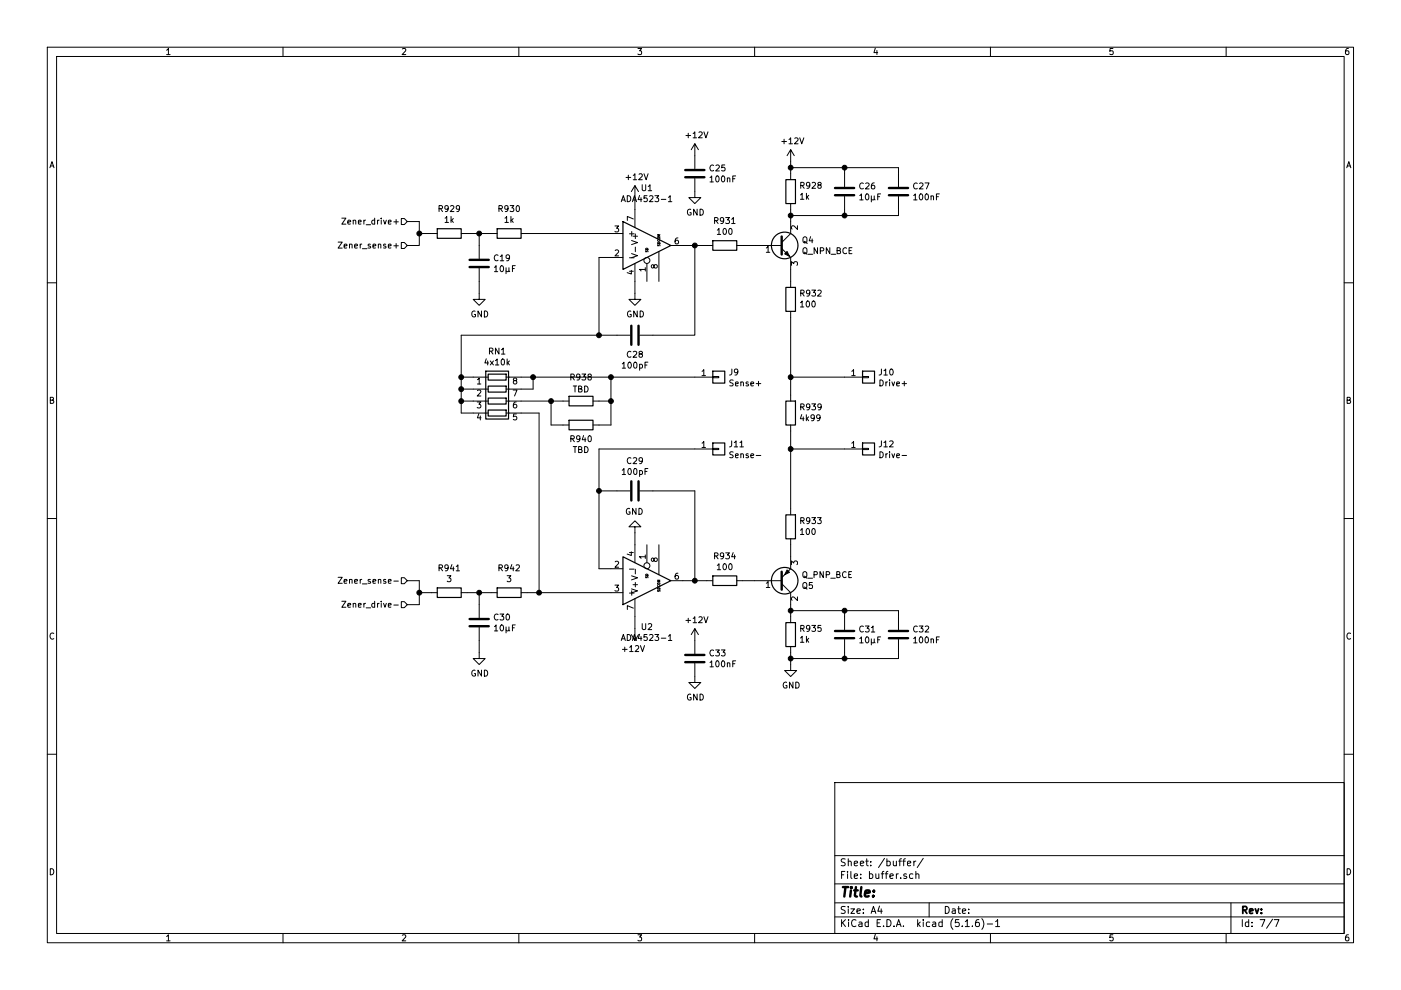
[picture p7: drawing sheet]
EESchema Schematic File Version 4
EELAYER 30 0
EELAYER END
$Descr A4 11693 8268
encoding utf-8
Sheet 7 7
Title ""
Date ""
Rev ""
Comp ""
Comment1 ""
Comment2 ""
Comment3 ""
Comment4 ""
$EndDescr
$Comp
L my_lib:ADA4523-1 U?
U 1 1
P 5350 2050
AR Path="/5FC76A3D" Ref="U?"  Part="1" 
AR Path="/5FC71F29/5FC76A3D" Ref="U1"  Part="1" 
F 0 "U1" H 5400 2531 50  0000 C CNN
F 1 "ADA4523-1" H 5400 2440 50  0000 C CNN
F 2 "Package_SO:SOIC-8_3.9x4.9mm_P1.27mm" H 5500 2325 50  0001 C CNN
F 3 "https://www.mouser.de/datasheet/2/609/ada4523-1-1852886.pdf" H 5500 2325 50  0001 C CNN
	1    5350 2050
	1    0    0    -1  
$EndComp
$Comp
L my_lib:ADA4523-1 U?
U 1 1
P 5350 4850
AR Path="/5FC76A43" Ref="U?"  Part="1" 
AR Path="/5FC71F29/5FC76A43" Ref="U2"  Part="1" 
F 0 "U2" H 5400 5239 50  0000 C CNN
F 1 "ADA4523-1" H 5400 5330 50  0000 C CNN
F 2 "Package_SO:SOIC-8_3.9x4.9mm_P1.27mm" H 5500 5125 50  0001 C CNN
F 3 "https://www.mouser.de/datasheet/2/609/ada4523-1-1852886.pdf" H 5500 5125 50  0001 C CNN
	1    5350 4850
	1    0    0    1   
$EndComp
$Comp
L Device:R_Pack04 RN1
U 1 1
P 4150 3350
F 0 "RN1" V 3733 3350 50  0000 C CNN
F 1 "4x10k" V 3824 3350 50  0000 C CNN
F 2 "Package_SO:MSOP-8-1EP_3x3mm_P0.65mm_EP1.68x1.88mm" V 4425 3350 50  0001 C CNN
F 3 "https://www.analog.com/media/en/technical-documentation/data-sheets/5400fc.pdf" H 4150 3350 50  0001 C CNN
	1    4150 3350
	0    1    1    0   
$EndComp
Wire Wire Line
	3950 3150 3850 3150
Wire Wire Line
	3850 3150 3850 3250
Wire Wire Line
	3850 3250 3950 3250
Wire Wire Line
	4450 3150 4450 3250
Wire Wire Line
	4450 3250 4350 3250
Text HLabel 3400 4850 0    50   Input ~ 0
Zener_sense-
Text HLabel 3400 5050 0    50   Input ~ 0
Zener_drive-
$Comp
L Device:R R?
U 1 1
P 3750 1950
AR Path="/5FA5B641/5FB20876" Ref="R?"  Part="1" 
AR Path="/5FC71F29/5FB20876" Ref="R929"  Part="1" 
F 0 "R929" V 3543 1950 50  0000 C CNN
F 1 "1k" V 3634 1950 50  0000 C CNN
F 2 "Resistor_SMD:R_0805_2012Metric" V 3680 1950 50  0001 C CNN
F 3 "~" H 3750 1950 50  0001 C CNN
	1    3750 1950
	0    1    1    0   
$EndComp
$Comp
L Device:C C19
U 1 1
P 4000 2200
F 0 "C19" H 4115 2246 50  0000 L CNN
F 1 "10µF" H 4115 2155 50  0000 L CNN
F 2 "Capacitor_SMD:C_0805_2012Metric" H 4038 2050 50  0001 C CNN
F 3 "~" H 4000 2200 50  0001 C CNN
	1    4000 2200
	1    0    0    -1  
$EndComp
Wire Wire Line
	3900 1950 4000 1950
Wire Wire Line
	4000 1950 4000 2050
$Comp
L power:GND #PWR0130
U 1 1
P 4000 2450
F 0 "#PWR0130" H 4000 2200 50  0001 C CNN
F 1 "GND" H 4005 2277 50  0000 C CNN
F 2 "" H 4000 2450 50  0001 C CNN
F 3 "" H 4000 2450 50  0001 C CNN
	1    4000 2450
	1    0    0    -1  
$EndComp
Wire Wire Line
	4000 2350 4000 2450
$Comp
L Device:R R?
U 1 1
P 4250 1950
AR Path="/5FA5B641/5FB22E9E" Ref="R?"  Part="1" 
AR Path="/5FC71F29/5FB22E9E" Ref="R930"  Part="1" 
F 0 "R930" V 4043 1950 50  0000 C CNN
F 1 "1k" V 4134 1950 50  0000 C CNN
F 2 "Resistor_SMD:R_0805_2012Metric" V 4180 1950 50  0001 C CNN
F 3 "~" H 4250 1950 50  0001 C CNN
	1    4250 1950
	0    1    1    0   
$EndComp
Wire Wire Line
	4000 1950 4100 1950
Connection ~ 4000 1950
Wire Wire Line
	3600 1950 3500 1950
Wire Wire Line
	3500 1950 3500 1850
Text HLabel 3400 1850 0    50   Input ~ 0
Zener_drive+
Text HLabel 3400 2050 0    50   Input ~ 0
Zener_sense+
Wire Wire Line
	3500 1850 3400 1850
Wire Wire Line
	3400 2050 3500 2050
Wire Wire Line
	3500 2050 3500 1950
Connection ~ 3500 1950
$Comp
L Device:R R?
U 1 1
P 6050 2050
AR Path="/5FA5B641/5FB24EEE" Ref="R?"  Part="1" 
AR Path="/5FC71F29/5FB24EEE" Ref="R931"  Part="1" 
F 0 "R931" V 5843 2050 50  0000 C CNN
F 1 "100" V 5934 2050 50  0000 C CNN
F 2 "Resistor_SMD:R_0805_2012Metric" V 5980 2050 50  0001 C CNN
F 3 "~" H 6050 2050 50  0001 C CNN
	1    6050 2050
	0    1    1    0   
$EndComp
$Comp
L Device:Q_NPN_BCE Q4
U 1 1
P 6500 2050
F 0 "Q4" H 6691 2096 50  0000 L CNN
F 1 "Q_NPN_BCE" H 6691 2005 50  0000 L CNN
F 2 "Package_TO_SOT_SMD:SOT-223-3_TabPin2" H 6700 2150 50  0001 C CNN
F 3 "https://www.mouser.de/datasheet/2/115/FZT651Q-1524954.pdf" H 6500 2050 50  0001 C CNN
	1    6500 2050
	1    0    0    -1  
$EndComp
Wire Wire Line
	6300 2050 6200 2050
$Comp
L Device:Q_PNP_BCE Q5
U 1 1
P 6500 4850
F 0 "Q5" H 6690 4896 50  0000 L CNN
F 1 "Q_PNP_BCE" H 6690 4805 50  0000 L CNN
F 2 "Package_TO_SOT_SMD:SOT-223-3_TabPin2" H 6700 4950 50  0001 C CNN
F 3 "https://www.mouser.de/datasheet/2/115/FZT751Q-1532260.pdf" H 6500 4850 50  0001 C CNN
	1    6500 4850
	1    0    0    1   
$EndComp
$Comp
L Device:R R?
U 1 1
P 6050 4850
AR Path="/5FA5B641/5FB281AD" Ref="R?"  Part="1" 
AR Path="/5FC71F29/5FB281AD" Ref="R934"  Part="1" 
F 0 "R934" V 5843 4850 50  0000 C CNN
F 1 "100" V 5934 4850 50  0000 C CNN
F 2 "Resistor_SMD:R_0805_2012Metric" V 5980 4850 50  0001 C CNN
F 3 "~" H 6050 4850 50  0001 C CNN
	1    6050 4850
	0    1    1    0   
$EndComp
Wire Wire Line
	6200 4850 6300 4850
$Comp
L Device:R R?
U 1 1
P 6600 1600
AR Path="/5FA5B641/5FB2C1EF" Ref="R?"  Part="1" 
AR Path="/5FC71F29/5FB2C1EF" Ref="R928"  Part="1" 
F 0 "R928" H 6530 1554 50  0000 R CNN
F 1 "1k" H 6530 1645 50  0000 R CNN
F 2 "Resistor_SMD:R_0805_2012Metric" V 6530 1600 50  0001 C CNN
F 3 "~" H 6600 1600 50  0001 C CNN
	1    6600 1600
	-1   0    0    1   
$EndComp
Wire Wire Line
	6600 1750 6600 1800
$Comp
L Device:R R?
U 1 1
P 6600 2500
AR Path="/5FA5B641/5FB2CBB8" Ref="R?"  Part="1" 
AR Path="/5FC71F29/5FB2CBB8" Ref="R932"  Part="1" 
F 0 "R932" H 6530 2454 50  0000 R CNN
F 1 "100" H 6530 2545 50  0000 R CNN
F 2 "Resistor_SMD:R_0805_2012Metric" V 6530 2500 50  0001 C CNN
F 3 "~" H 6600 2500 50  0001 C CNN
	1    6600 2500
	-1   0    0    1   
$EndComp
$Comp
L Device:R R?
U 1 1
P 6600 4400
AR Path="/5FA5B641/5FB2D18E" Ref="R?"  Part="1" 
AR Path="/5FC71F29/5FB2D18E" Ref="R933"  Part="1" 
F 0 "R933" H 6530 4354 50  0000 R CNN
F 1 "100" H 6530 4445 50  0000 R CNN
F 2 "Resistor_SMD:R_0805_2012Metric" V 6530 4400 50  0001 C CNN
F 3 "~" H 6600 4400 50  0001 C CNN
	1    6600 4400
	-1   0    0    1   
$EndComp
$Comp
L Device:R R?
U 1 1
P 6600 5300
AR Path="/5FA5B641/5FB2D842" Ref="R?"  Part="1" 
AR Path="/5FC71F29/5FB2D842" Ref="R935"  Part="1" 
F 0 "R935" H 6530 5254 50  0000 R CNN
F 1 "1k" H 6530 5345 50  0000 R CNN
F 2 "Resistor_SMD:R_0805_2012Metric" V 6530 5300 50  0001 C CNN
F 3 "~" H 6600 5300 50  0001 C CNN
	1    6600 5300
	-1   0    0    1   
$EndComp
Wire Wire Line
	6600 2650 6600 3150
Wire Wire Line
	6600 3150 7050 3150
Wire Wire Line
	6600 4250 6600 3750
Wire Wire Line
	6600 3750 7050 3750
Wire Wire Line
	6600 4550 6600 4650
Wire Wire Line
	6600 5050 6600 5100
Wire Wire Line
	6600 2350 6600 2250
$Comp
L Device:R R?
U 1 1
P 6600 3450
AR Path="/5FA5B641/5FD5E026" Ref="R?"  Part="1" 
AR Path="/5FC71F29/5FD5E026" Ref="R939"  Part="1" 
F 0 "R939" H 6530 3404 50  0000 R CNN
F 1 "4k99" H 6530 3495 50  0000 R CNN
F 2 "Resistor_SMD:R_0805_2012Metric" V 6530 3450 50  0001 C CNN
F 3 "~" H 6600 3450 50  0001 C CNN
	1    6600 3450
	-1   0    0    1   
$EndComp
Connection ~ 6600 3150
Connection ~ 6600 3750
$Comp
L power:+12V #PWR?
U 1 1
P 6600 1350
AR Path="/5FA5B641/5FD630B7" Ref="#PWR?"  Part="1" 
AR Path="/5FC71F29/5FD630B7" Ref="#PWR0133"  Part="1" 
F 0 "#PWR0133" H 6600 1200 50  0001 C CNN
F 1 "+12V" H 6615 1523 50  0000 C CNN
F 2 "" H 6600 1350 50  0001 C CNN
F 3 "" H 6600 1350 50  0001 C CNN
	1    6600 1350
	1    0    0    -1  
$EndComp
Wire Wire Line
	6600 1450 6600 1400
$Comp
L power:GND #PWR0134
U 1 1
P 6600 5550
F 0 "#PWR0134" H 6600 5300 50  0001 C CNN
F 1 "GND" H 6605 5377 50  0000 C CNN
F 2 "" H 6600 5550 50  0001 C CNN
F 3 "" H 6600 5550 50  0001 C CNN
	1    6600 5550
	1    0    0    -1  
$EndComp
Wire Wire Line
	6600 5550 6600 5500
$Comp
L Device:C C26
U 1 1
P 7050 1600
F 0 "C26" H 7165 1646 50  0000 L CNN
F 1 "10µF" H 7165 1555 50  0000 L CNN
F 2 "Capacitor_SMD:C_0805_2012Metric" H 7088 1450 50  0001 C CNN
F 3 "~" H 7050 1600 50  0001 C CNN
	1    7050 1600
	1    0    0    -1  
$EndComp
$Comp
L Device:C C27
U 1 1
P 7500 1600
F 0 "C27" H 7615 1646 50  0000 L CNN
F 1 "100nF" H 7615 1555 50  0000 L CNN
F 2 "Capacitor_SMD:C_0805_2012Metric" H 7538 1450 50  0001 C CNN
F 3 "~" H 7500 1600 50  0001 C CNN
	1    7500 1600
	1    0    0    -1  
$EndComp
$Comp
L Device:C C31
U 1 1
P 7050 5300
F 0 "C31" H 7165 5346 50  0000 L CNN
F 1 "10µF" H 7165 5255 50  0000 L CNN
F 2 "Capacitor_SMD:C_0805_2012Metric" H 7088 5150 50  0001 C CNN
F 3 "~" H 7050 5300 50  0001 C CNN
	1    7050 5300
	1    0    0    -1  
$EndComp
$Comp
L Device:C C32
U 1 1
P 7500 5300
F 0 "C32" H 7615 5346 50  0000 L CNN
F 1 "100nF" H 7615 5255 50  0000 L CNN
F 2 "Capacitor_SMD:C_0805_2012Metric" H 7538 5150 50  0001 C CNN
F 3 "~" H 7500 5300 50  0001 C CNN
	1    7500 5300
	1    0    0    -1  
$EndComp
Wire Wire Line
	7050 5150 7050 5100
Wire Wire Line
	7050 5100 6600 5100
Connection ~ 6600 5100
Wire Wire Line
	6600 5100 6600 5150
Wire Wire Line
	7050 5450 7050 5500
Wire Wire Line
	7050 5500 6600 5500
Connection ~ 6600 5500
Wire Wire Line
	6600 5500 6600 5450
Wire Wire Line
	7050 5100 7500 5100
Wire Wire Line
	7500 5100 7500 5150
Connection ~ 7050 5100
Wire Wire Line
	7500 5450 7500 5500
Wire Wire Line
	7500 5500 7050 5500
Connection ~ 7050 5500
Wire Wire Line
	7050 1750 7050 1800
Wire Wire Line
	7050 1800 6600 1800
Connection ~ 6600 1800
Wire Wire Line
	6600 1800 6600 1850
Wire Wire Line
	7050 1450 7050 1400
Wire Wire Line
	7050 1400 6600 1400
Connection ~ 6600 1400
Wire Wire Line
	6600 1400 6600 1350
Wire Wire Line
	7500 1450 7500 1400
Wire Wire Line
	7500 1400 7050 1400
Connection ~ 7050 1400
Wire Wire Line
	7500 1750 7500 1800
Wire Wire Line
	7500 1800 7050 1800
Connection ~ 7050 1800
Wire Wire Line
	5700 2050 5800 2050
Wire Wire Line
	5700 4850 5800 4850
$Comp
L Device:C C28
U 1 1
P 5300 2800
F 0 "C28" V 5460 2800 50  0000 C CNN
F 1 "100pF" V 5551 2800 50  0000 C CNN
F 2 "Capacitor_SMD:C_0805_2012Metric" H 5338 2650 50  0001 C CNN
F 3 "~" H 5300 2800 50  0001 C CNN
	1    5300 2800
	0    1    1    0   
$EndComp
Wire Wire Line
	5450 2800 5800 2800
Wire Wire Line
	5800 2800 5800 2050
Connection ~ 5800 2050
Wire Wire Line
	5800 2050 5900 2050
Wire Wire Line
	5150 2800 5000 2800
Wire Wire Line
	5000 2800 5000 2150
Wire Wire Line
	5000 2150 5100 2150
$Comp
L power:+12V #PWR?
U 1 1
P 5300 1650
AR Path="/5FA5B641/5FD74EA5" Ref="#PWR?"  Part="1" 
AR Path="/5FC71F29/5FD74EA5" Ref="#PWR0135"  Part="1" 
F 0 "#PWR0135" H 5300 1500 50  0001 C CNN
F 1 "+12V" H 5315 1823 50  0000 C CNN
F 2 "" H 5300 1650 50  0001 C CNN
F 3 "" H 5300 1650 50  0001 C CNN
	1    5300 1650
	1    0    0    -1  
$EndComp
Wire Wire Line
	5300 1750 5300 1650
$Comp
L power:GND #PWR0136
U 1 1
P 5300 2450
F 0 "#PWR0136" H 5300 2200 50  0001 C CNN
F 1 "GND" H 5305 2277 50  0000 C CNN
F 2 "" H 5300 2450 50  0001 C CNN
F 3 "" H 5300 2450 50  0001 C CNN
	1    5300 2450
	1    0    0    -1  
$EndComp
Wire Wire Line
	5300 2450 5300 2350
Wire Wire Line
	3850 3250 3850 3350
Wire Wire Line
	3850 3350 3950 3350
Connection ~ 3850 3250
Wire Wire Line
	3850 3350 3850 3450
Wire Wire Line
	3850 3450 3950 3450
Connection ~ 3850 3350
Wire Wire Line
	4350 3150 4450 3150
$Comp
L Connector_Generic:Conn_01x01 J?
U 1 1
P 7250 3750
AR Path="/5FA5B641/5FD9B1C7" Ref="J?"  Part="1" 
AR Path="/5FC71F29/5FD9B1C7" Ref="J12"  Part="1" 
F 0 "J12" H 7330 3792 50  0000 L CNN
F 1 "Drive-" H 7330 3701 50  0000 L CNN
F 2 "Connector_Wire:SolderWirePad_1x01_Drill0.8mm" H 7250 3750 50  0001 C CNN
F 3 "~" H 7250 3750 50  0001 C CNN
	1    7250 3750
	1    0    0    -1  
$EndComp
$Comp
L Connector_Generic:Conn_01x01 J?
U 1 1
P 7250 3150
AR Path="/5FA5B641/5FD9C7DB" Ref="J?"  Part="1" 
AR Path="/5FC71F29/5FD9C7DB" Ref="J10"  Part="1" 
F 0 "J10" H 7330 3192 50  0000 L CNN
F 1 "Drive+" H 7330 3101 50  0000 L CNN
F 2 "Connector_Wire:SolderWirePad_1x01_Drill0.8mm" H 7250 3150 50  0001 C CNN
F 3 "~" H 7250 3150 50  0001 C CNN
	1    7250 3150
	1    0    0    -1  
$EndComp
$Comp
L Device:C C29
U 1 1
P 5300 4100
F 0 "C29" V 5048 4100 50  0000 C CNN
F 1 "100pF" V 5139 4100 50  0000 C CNN
F 2 "Capacitor_SMD:C_0805_2012Metric" H 5338 3950 50  0001 C CNN
F 3 "~" H 5300 4100 50  0001 C CNN
	1    5300 4100
	0    1    1    0   
$EndComp
Wire Wire Line
	5450 4100 5800 4100
Wire Wire Line
	5800 4100 5800 4850
Connection ~ 5800 4850
Wire Wire Line
	5800 4850 5900 4850
Wire Wire Line
	5150 4100 5000 4100
$Comp
L power:+12V #PWR?
U 1 1
P 5300 5250
AR Path="/5FA5B641/5FDAD9F2" Ref="#PWR?"  Part="1" 
AR Path="/5FC71F29/5FDAD9F2" Ref="#PWR0137"  Part="1" 
F 0 "#PWR0137" H 5300 5100 50  0001 C CNN
F 1 "+12V" H 5315 5423 50  0000 C CNN
F 2 "" H 5300 5250 50  0001 C CNN
F 3 "" H 5300 5250 50  0001 C CNN
	1    5300 5250
	-1   0    0    1   
$EndComp
Wire Wire Line
	5300 5150 5300 5250
$Comp
L power:GND #PWR0138
U 1 1
P 5300 4450
F 0 "#PWR0138" H 5300 4200 50  0001 C CNN
F 1 "GND" H 5305 4277 50  0000 C CNN
F 2 "" H 5300 4450 50  0001 C CNN
F 3 "" H 5300 4450 50  0001 C CNN
	1    5300 4450
	-1   0    0    1   
$EndComp
Wire Wire Line
	5300 4450 5300 4550
Wire Wire Line
	4500 4950 5100 4950
Wire Wire Line
	5000 4100 5000 4750
Wire Wire Line
	5000 4750 5100 4750
Wire Wire Line
	5000 4100 5000 3750
Wire Wire Line
	5000 3750 5800 3750
Connection ~ 5000 4100
Wire Wire Line
	3850 3150 3850 2800
Wire Wire Line
	3850 2800 5000 2800
Connection ~ 5000 2800
Wire Wire Line
	6600 3150 6600 3300
Wire Wire Line
	6600 3600 6600 3750
Connection ~ 3850 3150
Wire Wire Line
	4350 3450 4500 3450
Wire Wire Line
	4500 3450 4500 4950
$Comp
L Connector_Generic:Conn_01x01 J?
U 1 1
P 6000 3150
AR Path="/5FA5B641/5FDF108F" Ref="J?"  Part="1" 
AR Path="/5FC71F29/5FDF108F" Ref="J9"  Part="1" 
F 0 "J9" H 6080 3192 50  0000 L CNN
F 1 "Sense+" H 6080 3101 50  0000 L CNN
F 2 "Connector_Wire:SolderWirePad_1x01_Drill0.8mm" H 6000 3150 50  0001 C CNN
F 3 "~" H 6000 3150 50  0001 C CNN
	1    6000 3150
	1    0    0    -1  
$EndComp
$Comp
L Connector_Generic:Conn_01x01 J?
U 1 1
P 6000 3750
AR Path="/5FA5B641/5FDF17A0" Ref="J?"  Part="1" 
AR Path="/5FC71F29/5FDF17A0" Ref="J11"  Part="1" 
F 0 "J11" H 6080 3792 50  0000 L CNN
F 1 "Sense-" H 6080 3701 50  0000 L CNN
F 2 "Connector_Wire:SolderWirePad_1x01_Drill0.8mm" H 6000 3750 50  0001 C CNN
F 3 "~" H 6000 3750 50  0001 C CNN
	1    6000 3750
	1    0    0    -1  
$EndComp
$Comp
L Device:R R?
U 1 1
P 3750 4950
AR Path="/5FA5B641/5FDF7233" Ref="R?"  Part="1" 
AR Path="/5FC71F29/5FDF7233" Ref="R941"  Part="1" 
F 0 "R941" V 3543 4950 50  0000 C CNN
F 1 "3" V 3634 4950 50  0000 C CNN
F 2 "Resistor_SMD:R_0805_2012Metric" V 3680 4950 50  0001 C CNN
F 3 "~" H 3750 4950 50  0001 C CNN
	1    3750 4950
	0    1    1    0   
$EndComp
$Comp
L Device:C C30
U 1 1
P 4000 5200
F 0 "C30" H 4115 5246 50  0000 L CNN
F 1 "10µF" H 4115 5155 50  0000 L CNN
F 2 "Capacitor_SMD:C_0805_2012Metric" H 4038 5050 50  0001 C CNN
F 3 "~" H 4000 5200 50  0001 C CNN
	1    4000 5200
	1    0    0    -1  
$EndComp
Wire Wire Line
	3900 4950 4000 4950
Wire Wire Line
	4000 4950 4000 5050
$Comp
L power:GND #PWR0139
U 1 1
P 4000 5450
F 0 "#PWR0139" H 4000 5200 50  0001 C CNN
F 1 "GND" H 4005 5277 50  0000 C CNN
F 2 "" H 4000 5450 50  0001 C CNN
F 3 "" H 4000 5450 50  0001 C CNN
	1    4000 5450
	1    0    0    -1  
$EndComp
Wire Wire Line
	4000 5350 4000 5450
$Comp
L Device:R R?
U 1 1
P 4250 4950
AR Path="/5FA5B641/5FDF7248" Ref="R?"  Part="1" 
AR Path="/5FC71F29/5FDF7248" Ref="R942"  Part="1" 
F 0 "R942" V 4043 4950 50  0000 C CNN
F 1 "3" V 4134 4950 50  0000 C CNN
F 2 "Resistor_SMD:R_0805_2012Metric" V 4180 4950 50  0001 C CNN
F 3 "~" H 4250 4950 50  0001 C CNN
	1    4250 4950
	0    1    1    0   
$EndComp
Wire Wire Line
	4000 4950 4100 4950
Connection ~ 4000 4950
Wire Wire Line
	3600 4950 3500 4950
Wire Wire Line
	3500 4950 3500 4850
Wire Wire Line
	3500 4850 3400 4850
Wire Wire Line
	3500 4950 3500 5050
Wire Wire Line
	3500 5050 3400 5050
Connection ~ 3500 4950
Wire Wire Line
	4400 4950 4500 4950
Connection ~ 4500 4950
$Comp
L Device:C C25
U 1 1
P 5800 1450
F 0 "C25" H 5915 1496 50  0000 L CNN
F 1 "100nF" H 5915 1405 50  0000 L CNN
F 2 "Capacitor_SMD:C_0805_2012Metric" H 5838 1300 50  0001 C CNN
F 3 "~" H 5800 1450 50  0001 C CNN
	1    5800 1450
	1    0    0    -1  
$EndComp
$Comp
L power:GND #PWR0140
U 1 1
P 5800 1600
F 0 "#PWR0140" H 5800 1350 50  0001 C CNN
F 1 "GND" H 5805 1427 50  0000 C CNN
F 2 "" H 5800 1600 50  0001 C CNN
F 3 "" H 5800 1600 50  0001 C CNN
	1    5800 1600
	1    0    0    -1  
$EndComp
$Comp
L power:+12V #PWR?
U 1 1
P 5800 1300
AR Path="/5FA5B641/5FE17850" Ref="#PWR?"  Part="1" 
AR Path="/5FC71F29/5FE17850" Ref="#PWR0141"  Part="1" 
F 0 "#PWR0141" H 5800 1150 50  0001 C CNN
F 1 "+12V" H 5815 1473 50  0000 C CNN
F 2 "" H 5800 1300 50  0001 C CNN
F 3 "" H 5800 1300 50  0001 C CNN
	1    5800 1300
	1    0    0    -1  
$EndComp
$Comp
L Device:C C33
U 1 1
P 5800 5500
F 0 "C33" H 5915 5546 50  0000 L CNN
F 1 "100nF" H 5915 5455 50  0000 L CNN
F 2 "Capacitor_SMD:C_0805_2012Metric" H 5838 5350 50  0001 C CNN
F 3 "~" H 5800 5500 50  0001 C CNN
	1    5800 5500
	1    0    0    -1  
$EndComp
$Comp
L power:GND #PWR0142
U 1 1
P 5800 5650
F 0 "#PWR0142" H 5800 5400 50  0001 C CNN
F 1 "GND" H 5805 5477 50  0000 C CNN
F 2 "" H 5800 5650 50  0001 C CNN
F 3 "" H 5800 5650 50  0001 C CNN
	1    5800 5650
	1    0    0    -1  
$EndComp
$Comp
L power:+12V #PWR?
U 1 1
P 5800 5350
AR Path="/5FA5B641/5FE186DF" Ref="#PWR?"  Part="1" 
AR Path="/5FC71F29/5FE186DF" Ref="#PWR0143"  Part="1" 
F 0 "#PWR0143" H 5800 5200 50  0001 C CNN
F 1 "+12V" H 5815 5523 50  0000 C CNN
F 2 "" H 5800 5350 50  0001 C CNN
F 3 "" H 5800 5350 50  0001 C CNN
	1    5800 5350
	1    0    0    -1  
$EndComp
Wire Wire Line
	4400 1950 5100 1950
$Comp
L Device:R R?
U 1 1
P 4850 3350
AR Path="/5FA5B641/5FE2BB89" Ref="R?"  Part="1" 
AR Path="/5FC71F29/5FE2BB89" Ref="R938"  Part="1" 
F 0 "R938" V 4650 3350 50  0000 C CNN
F 1 "TBD" V 4750 3350 50  0000 C CNN
F 2 "Resistor_SMD:R_0805_2012Metric" V 4780 3350 50  0001 C CNN
F 3 "~" H 4850 3350 50  0001 C CNN
	1    4850 3350
	0    1    1    0   
$EndComp
Wire Wire Line
	5000 3350 5100 3350
Wire Wire Line
	5100 3350 5100 3150
Connection ~ 5100 3150
Connection ~ 5100 3350
$Comp
L Device:R R?
U 1 1
P 4850 3550
AR Path="/5FA5B641/5FE392CA" Ref="R?"  Part="1" 
AR Path="/5FC71F29/5FE392CA" Ref="R940"  Part="1" 
F 0 "R940" V 4965 3550 50  0000 C CNN
F 1 "TBD" V 5056 3550 50  0000 C CNN
F 2 "Resistor_SMD:R_4020_10251Metric_Pad1.65x5.30mm_HandSolder" V 4780 3550 50  0001 C CNN
F 3 "~" H 4850 3550 50  0001 C CNN
	1    4850 3550
	0    1    1    0   
$EndComp
Wire Wire Line
	5000 3550 5100 3550
Wire Wire Line
	5100 3550 5100 3350
Wire Wire Line
	4700 3550 4600 3550
Wire Wire Line
	4600 3550 4600 3350
Connection ~ 4600 3350
Wire Wire Line
	4600 3350 4700 3350
Wire Wire Line
	4350 3350 4600 3350
Wire Wire Line
	4450 3150 5100 3150
Connection ~ 4450 3150
Wire Wire Line
	5100 3150 5800 3150
$EndSCHEMATC
